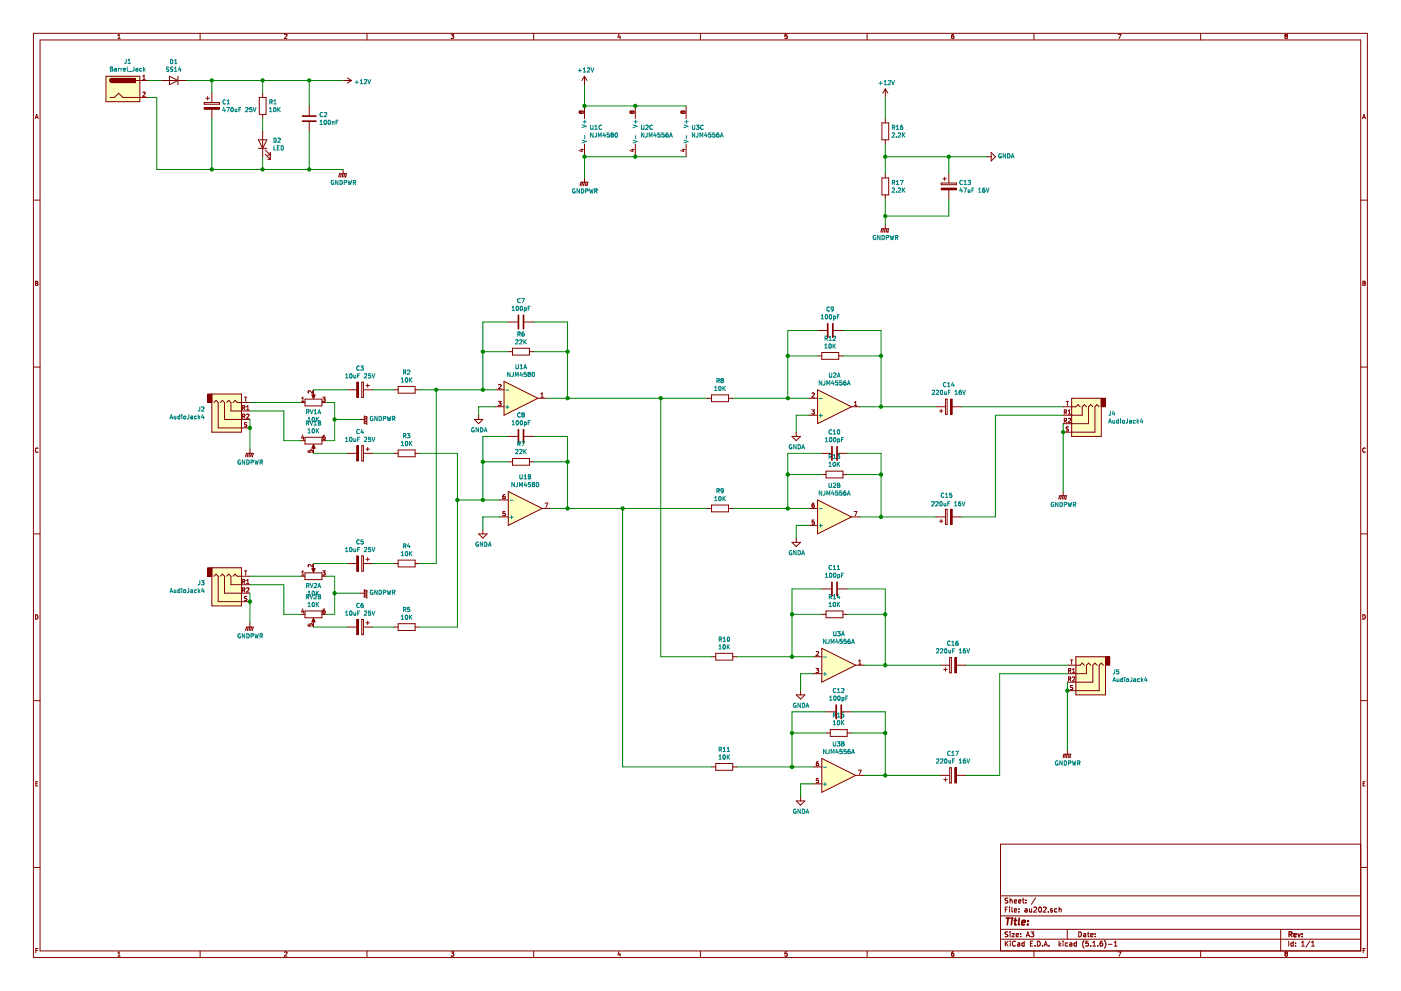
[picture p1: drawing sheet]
EESchema Schematic File Version 4
EELAYER 30 0
EELAYER END
$Descr A3 16535 11693
encoding utf-8
Sheet 1 1
Title ""
Date ""
Rev ""
Comp ""
Comment1 ""
Comment2 ""
Comment3 ""
Comment4 ""
$EndDescr
$Comp
L Device:D D1
U 1 1
P 2050 950
F 0 "D1" H 2050 733 50  0000 C CNN
F 1 "SS14" H 2050 824 50  0000 C CNN
F 2 "" H 2050 950 50  0001 C CNN
F 3 "~" H 2050 950 50  0001 C CNN
	1    2050 950 
	-1   0    0    1   
$EndComp
Wire Wire Line
	1750 950  1900 950 
Wire Wire Line
	1850 1150 1750 1150
$Comp
L Connector:Barrel_Jack J1
U 1 1
P 1450 1050
F 0 "J1" H 1507 1375 50  0000 C CNN
F 1 "Barrel_Jack" H 1507 1284 50  0000 C CNN
F 2 "" H 1500 1010 50  0001 C CNN
F 3 "~" H 1500 1010 50  0001 C CNN
	1    1450 1050
	1    0    0    -1  
$EndComp
$Comp
L Device:CP C1
U 1 1
P 2500 1250
F 0 "C1" H 2618 1296 50  0000 L CNN
F 1 "470uF 25V" H 2618 1205 50  0000 L CNN
F 2 "" H 2538 1100 50  0001 C CNN
F 3 "~" H 2500 1250 50  0001 C CNN
	1    2500 1250
	1    0    0    -1  
$EndComp
Wire Wire Line
	2200 950  2500 950 
Wire Wire Line
	2500 950  2500 1100
$Comp
L Device:R R1
U 1 1
P 3100 1250
F 0 "R1" H 3170 1296 50  0000 L CNN
F 1 "10K" H 3170 1205 50  0000 L CNN
F 2 "" V 3030 1250 50  0001 C CNN
F 3 "~" H 3100 1250 50  0001 C CNN
	1    3100 1250
	1    0    0    -1  
$EndComp
$Comp
L Device:LED D2
U 1 1
P 3100 1700
F 0 "D2" V 3139 1582 50  0000 R CNN
F 1 "LED" V 3048 1582 50  0000 R CNN
F 2 "" H 3100 1700 50  0001 C CNN
F 3 "~" H 3100 1700 50  0001 C CNN
	1    3100 1700
	0    -1   -1   0   
$EndComp
Wire Wire Line
	2500 1400 2500 2000
Wire Wire Line
	2500 2000 3100 2000
Wire Wire Line
	3100 1850 3100 2000
Wire Wire Line
	3100 1100 3100 950 
Wire Wire Line
	3100 950  2500 950 
Connection ~ 2500 950 
Wire Wire Line
	1850 1150 1850 2000
Wire Wire Line
	1850 2000 2500 2000
Connection ~ 2500 2000
$Comp
L power:GNDPWR #PWR04
U 1 1
P 4050 2000
F 0 "#PWR04" H 4050 1800 50  0001 C CNN
F 1 "GNDPWR" H 4054 1846 50  0000 C CNN
F 2 "" H 4050 1950 50  0001 C CNN
F 3 "" H 4050 1950 50  0001 C CNN
	1    4050 2000
	1    0    0    -1  
$EndComp
Wire Wire Line
	3100 1400 3100 1550
$Comp
L power:+12V #PWR03
U 1 1
P 4050 950
F 0 "#PWR03" H 4050 800 50  0001 C CNN
F 1 "+12V" V 4065 1078 50  0000 L CNN
F 2 "" H 4050 950 50  0001 C CNN
F 3 "" H 4050 950 50  0001 C CNN
	1    4050 950 
	0    1    1    0   
$EndComp
$Comp
L Connector:AudioJack4 J2
U 1 1
P 2750 4950
F 0 "J2" H 2421 4833 50  0000 R CNN
F 1 "AudioJack4" H 2421 4924 50  0000 R CNN
F 2 "" H 2750 4950 50  0001 C CNN
F 3 "~" H 2750 4950 50  0001 C CNN
	1    2750 4950
	1    0    0    1   
$EndComp
$Comp
L Device:R_POT_Dual_Separate RV1
U 1 1
P 3700 4750
F 0 "RV1" V 3585 4750 50  0000 C CNN
F 1 "10K" V 3494 4750 50  0000 C CNN
F 2 "" H 3700 4750 50  0001 C CNN
F 3 "~" H 3700 4750 50  0001 C CNN
	1    3700 4750
	0    -1   -1   0   
$EndComp
$Comp
L Device:R_POT_Dual_Separate RV1
U 2 1
P 3700 5200
F 0 "RV1" V 3493 5200 50  0000 C CNN
F 1 "10K" V 3584 5200 50  0000 C CNN
F 2 "" H 3700 5200 50  0001 C CNN
F 3 "~" H 3700 5200 50  0001 C CNN
	2    3700 5200
	0    -1   1    0   
$EndComp
$Comp
L Device:CP C3
U 1 1
P 4250 4600
F 0 "C3" V 3995 4600 50  0000 C CNN
F 1 "10uF 25V" V 4086 4600 50  0000 C CNN
F 2 "" H 4288 4450 50  0001 C CNN
F 3 "~" H 4250 4600 50  0001 C CNN
	1    4250 4600
	0    1    1    0   
$EndComp
$Comp
L Device:CP C4
U 1 1
P 4250 5350
F 0 "C4" V 3995 5350 50  0000 C CNN
F 1 "10uF 25V" V 4086 5350 50  0000 C CNN
F 2 "" H 4288 5200 50  0001 C CNN
F 3 "~" H 4250 5350 50  0001 C CNN
	1    4250 5350
	0    1    1    0   
$EndComp
Wire Wire Line
	2950 4950 2950 5050
Wire Wire Line
	2950 4750 3550 4750
Wire Wire Line
	3850 4750 3950 4750
Wire Wire Line
	3950 4750 3950 4950
Wire Wire Line
	3950 5200 3850 5200
Wire Wire Line
	3700 4600 4100 4600
Wire Wire Line
	3700 5350 4100 5350
$Comp
L power:GNDPWR #PWR01
U 1 1
P 2950 5300
F 0 "#PWR01" H 2950 5100 50  0001 C CNN
F 1 "GNDPWR" H 2954 5146 50  0000 C CNN
F 2 "" H 2950 5250 50  0001 C CNN
F 3 "" H 2950 5250 50  0001 C CNN
	1    2950 5300
	1    0    0    -1  
$EndComp
$Comp
L power:GNDPWR #PWR05
U 1 1
P 4250 4950
F 0 "#PWR05" H 4250 4750 50  0001 C CNN
F 1 "GNDPWR" V 4255 4842 50  0000 R CNN
F 2 "" H 4250 4900 50  0001 C CNN
F 3 "" H 4250 4900 50  0001 C CNN
	1    4250 4950
	0    -1   -1   0   
$EndComp
Wire Wire Line
	4250 4950 3950 4950
Connection ~ 3950 4950
Wire Wire Line
	3950 4950 3950 5200
Wire Wire Line
	2950 5300 2950 5050
Connection ~ 2950 5050
$Comp
L Device:R R2
U 1 1
P 4800 4600
F 0 "R2" V 4593 4600 50  0000 C CNN
F 1 "10K" V 4684 4600 50  0000 C CNN
F 2 "" V 4730 4600 50  0001 C CNN
F 3 "~" H 4800 4600 50  0001 C CNN
	1    4800 4600
	0    1    1    0   
$EndComp
$Comp
L Device:R R3
U 1 1
P 4800 5350
F 0 "R3" V 4593 5350 50  0000 C CNN
F 1 "10K" V 4684 5350 50  0000 C CNN
F 2 "" V 4730 5350 50  0001 C CNN
F 3 "~" H 4800 5350 50  0001 C CNN
	1    4800 5350
	0    1    1    0   
$EndComp
Wire Wire Line
	4400 4600 4650 4600
Wire Wire Line
	4400 5350 4650 5350
Wire Wire Line
	3550 5200 3350 5200
Wire Wire Line
	3350 5200 3350 4850
Wire Wire Line
	3350 4850 2950 4850
$Comp
L Amplifier_Operational:NJM4580 U1
U 1 1
P 6150 4700
F 0 "U1" H 6150 4333 50  0000 C CNN
F 1 "NJM4580" H 6150 4424 50  0000 C CNN
F 2 "" H 6150 4700 50  0001 C CNN
F 3 "http://www.njr.com/semicon/PDF/NJM4580_E.pdf" H 6150 4700 50  0001 C CNN
	1    6150 4700
	1    0    0    1   
$EndComp
$Comp
L Amplifier_Operational:NJM4580 U1
U 2 1
P 6200 6000
F 0 "U1" H 6200 5633 50  0000 C CNN
F 1 "NJM4580" H 6200 5724 50  0000 C CNN
F 2 "" H 6200 6000 50  0001 C CNN
F 3 "http://www.njr.com/semicon/PDF/NJM4580_E.pdf" H 6200 6000 50  0001 C CNN
	2    6200 6000
	1    0    0    1   
$EndComp
$Comp
L Amplifier_Operational:NJM4580 U1
U 3 1
P 7000 1550
F 0 "U1" H 6958 1596 50  0000 L CNN
F 1 "NJM4580" H 6958 1505 50  0000 L CNN
F 2 "" H 7000 1550 50  0001 C CNN
F 3 "http://www.njr.com/semicon/PDF/NJM4580_E.pdf" H 7000 1550 50  0001 C CNN
	3    7000 1550
	1    0    0    -1  
$EndComp
Wire Wire Line
	4950 4600 5150 4600
Wire Wire Line
	4950 5350 5400 5350
$Comp
L Connector:AudioJack4 J3
U 1 1
P 2750 7000
F 0 "J3" H 2421 6883 50  0000 R CNN
F 1 "AudioJack4" H 2421 6974 50  0000 R CNN
F 2 "" H 2750 7000 50  0001 C CNN
F 3 "~" H 2750 7000 50  0001 C CNN
	1    2750 7000
	1    0    0    1   
$EndComp
$Comp
L Device:R_POT_Dual_Separate RV2
U 1 1
P 3700 6800
F 0 "RV2" V 3585 6800 50  0000 C CNN
F 1 "10K" V 3494 6800 50  0000 C CNN
F 2 "" H 3700 6800 50  0001 C CNN
F 3 "~" H 3700 6800 50  0001 C CNN
	1    3700 6800
	0    -1   -1   0   
$EndComp
$Comp
L Device:R_POT_Dual_Separate RV2
U 2 1
P 3700 7250
F 0 "RV2" V 3493 7250 50  0000 C CNN
F 1 "10K" V 3584 7250 50  0000 C CNN
F 2 "" H 3700 7250 50  0001 C CNN
F 3 "~" H 3700 7250 50  0001 C CNN
	2    3700 7250
	0    -1   1    0   
$EndComp
$Comp
L Device:CP C5
U 1 1
P 4250 6650
F 0 "C5" V 3995 6650 50  0000 C CNN
F 1 "10uF 25V" V 4086 6650 50  0000 C CNN
F 2 "" H 4288 6500 50  0001 C CNN
F 3 "~" H 4250 6650 50  0001 C CNN
	1    4250 6650
	0    1    1    0   
$EndComp
$Comp
L Device:CP C6
U 1 1
P 4250 7400
F 0 "C6" V 3995 7400 50  0000 C CNN
F 1 "10uF 25V" V 4086 7400 50  0000 C CNN
F 2 "" H 4288 7250 50  0001 C CNN
F 3 "~" H 4250 7400 50  0001 C CNN
	1    4250 7400
	0    1    1    0   
$EndComp
Wire Wire Line
	2950 7000 2950 7100
Wire Wire Line
	2950 6800 3550 6800
Wire Wire Line
	3850 6800 3950 6800
Wire Wire Line
	3950 6800 3950 7000
Wire Wire Line
	3950 7250 3850 7250
Wire Wire Line
	3700 6650 4100 6650
Wire Wire Line
	3700 7400 4100 7400
$Comp
L power:GNDPWR #PWR02
U 1 1
P 2950 7350
F 0 "#PWR02" H 2950 7150 50  0001 C CNN
F 1 "GNDPWR" H 2954 7196 50  0000 C CNN
F 2 "" H 2950 7300 50  0001 C CNN
F 3 "" H 2950 7300 50  0001 C CNN
	1    2950 7350
	1    0    0    -1  
$EndComp
$Comp
L power:GNDPWR #PWR06
U 1 1
P 4250 7000
F 0 "#PWR06" H 4250 6800 50  0001 C CNN
F 1 "GNDPWR" V 4255 6892 50  0000 R CNN
F 2 "" H 4250 6950 50  0001 C CNN
F 3 "" H 4250 6950 50  0001 C CNN
	1    4250 7000
	0    -1   -1   0   
$EndComp
Wire Wire Line
	4250 7000 3950 7000
Connection ~ 3950 7000
Wire Wire Line
	3950 7000 3950 7250
Wire Wire Line
	2950 7350 2950 7100
Connection ~ 2950 7100
$Comp
L Device:R R4
U 1 1
P 4800 6650
F 0 "R4" V 4593 6650 50  0000 C CNN
F 1 "10K" V 4684 6650 50  0000 C CNN
F 2 "" V 4730 6650 50  0001 C CNN
F 3 "~" H 4800 6650 50  0001 C CNN
	1    4800 6650
	0    1    1    0   
$EndComp
$Comp
L Device:R R5
U 1 1
P 4800 7400
F 0 "R5" V 4593 7400 50  0000 C CNN
F 1 "10K" V 4684 7400 50  0000 C CNN
F 2 "" V 4730 7400 50  0001 C CNN
F 3 "~" H 4800 7400 50  0001 C CNN
	1    4800 7400
	0    1    1    0   
$EndComp
Wire Wire Line
	4400 6650 4650 6650
Wire Wire Line
	4400 7400 4650 7400
Wire Wire Line
	3550 7250 3350 7250
Wire Wire Line
	3350 7250 3350 6900
Wire Wire Line
	3350 6900 2950 6900
Wire Wire Line
	4950 6650 5150 6650
Wire Wire Line
	5150 6650 5150 4600
Connection ~ 5150 4600
Wire Wire Line
	5150 4600 5700 4600
Wire Wire Line
	4950 7400 5400 7400
Wire Wire Line
	5400 7400 5400 5900
$Comp
L Device:R R16
U 1 1
P 10450 1550
F 0 "R16" H 10520 1596 50  0000 L CNN
F 1 "2.2K" H 10520 1505 50  0000 L CNN
F 2 "" V 10380 1550 50  0001 C CNN
F 3 "~" H 10450 1550 50  0001 C CNN
	1    10450 1550
	1    0    0    -1  
$EndComp
$Comp
L Device:R R17
U 1 1
P 10450 2200
F 0 "R17" H 10520 2246 50  0000 L CNN
F 1 "2.2K" H 10520 2155 50  0000 L CNN
F 2 "" V 10380 2200 50  0001 C CNN
F 3 "~" H 10450 2200 50  0001 C CNN
	1    10450 2200
	1    0    0    -1  
$EndComp
Wire Wire Line
	10450 1700 10450 1850
$Comp
L power:GNDPWR #PWR016
U 1 1
P 10450 2650
F 0 "#PWR016" H 10450 2450 50  0001 C CNN
F 1 "GNDPWR" H 10454 2496 50  0000 C CNN
F 2 "" H 10450 2600 50  0001 C CNN
F 3 "" H 10450 2600 50  0001 C CNN
	1    10450 2650
	1    0    0    -1  
$EndComp
$Comp
L power:+12V #PWR015
U 1 1
P 10450 1150
F 0 "#PWR015" H 10450 1000 50  0001 C CNN
F 1 "+12V" H 10465 1323 50  0000 C CNN
F 2 "" H 10450 1150 50  0001 C CNN
F 3 "" H 10450 1150 50  0001 C CNN
	1    10450 1150
	1    0    0    -1  
$EndComp
Wire Wire Line
	10450 1150 10450 1400
Wire Wire Line
	10450 2350 10450 2550
$Comp
L Device:CP C13
U 1 1
P 11200 2200
F 0 "C13" H 11318 2246 50  0000 L CNN
F 1 "47uF 16V" H 11318 2155 50  0000 L CNN
F 2 "" H 11238 2050 50  0001 C CNN
F 3 "~" H 11200 2200 50  0001 C CNN
	1    11200 2200
	1    0    0    -1  
$EndComp
Wire Wire Line
	11200 2550 10450 2550
Connection ~ 10450 2550
Wire Wire Line
	10450 2550 10450 2650
Wire Wire Line
	11200 2350 11200 2550
Wire Wire Line
	11200 2050 11200 1850
Wire Wire Line
	11200 1850 10450 1850
Connection ~ 10450 1850
Wire Wire Line
	10450 1850 10450 2050
$Comp
L power:GNDA #PWR017
U 1 1
P 11650 1850
F 0 "#PWR017" H 11650 1600 50  0001 C CNN
F 1 "GNDA" V 11655 1722 50  0000 R CNN
F 2 "" H 11650 1850 50  0001 C CNN
F 3 "" H 11650 1850 50  0001 C CNN
	1    11650 1850
	0    -1   -1   0   
$EndComp
Wire Wire Line
	11650 1850 11200 1850
Connection ~ 11200 1850
$Comp
L power:GNDA #PWR07
U 1 1
P 5650 4900
F 0 "#PWR07" H 5650 4650 50  0001 C CNN
F 1 "GNDA" H 5655 4727 50  0000 C CNN
F 2 "" H 5650 4900 50  0001 C CNN
F 3 "" H 5650 4900 50  0001 C CNN
	1    5650 4900
	1    0    0    -1  
$EndComp
$Comp
L power:GNDA #PWR08
U 1 1
P 5700 6250
F 0 "#PWR08" H 5700 6000 50  0001 C CNN
F 1 "GNDA" H 5705 6077 50  0000 C CNN
F 2 "" H 5700 6250 50  0001 C CNN
F 3 "" H 5700 6250 50  0001 C CNN
	1    5700 6250
	1    0    0    -1  
$EndComp
Wire Wire Line
	5650 4900 5650 4800
Wire Wire Line
	5650 4800 5850 4800
$Comp
L Device:C C2
U 1 1
P 3650 1400
F 0 "C2" H 3765 1446 50  0000 L CNN
F 1 "100nF" H 3765 1355 50  0000 L CNN
F 2 "" H 3688 1250 50  0001 C CNN
F 3 "~" H 3650 1400 50  0001 C CNN
	1    3650 1400
	1    0    0    -1  
$EndComp
Wire Wire Line
	3100 950  3650 950 
Connection ~ 3100 950 
Wire Wire Line
	3650 1250 3650 950 
Connection ~ 3650 950 
Wire Wire Line
	3650 950  4050 950 
Wire Wire Line
	3100 2000 3650 2000
Connection ~ 3100 2000
Wire Wire Line
	3650 2000 3650 1550
Connection ~ 3650 2000
Wire Wire Line
	3650 2000 4050 2000
Wire Wire Line
	5900 5900 5700 5900
Connection ~ 5400 5900
Wire Wire Line
	5400 5900 5400 5350
Wire Wire Line
	5900 6100 5700 6100
Wire Wire Line
	5700 6100 5700 6250
$Comp
L Device:R R6
U 1 1
P 6150 4150
F 0 "R6" V 5943 4150 50  0000 C CNN
F 1 "22K" V 6034 4150 50  0000 C CNN
F 2 "" V 6080 4150 50  0001 C CNN
F 3 "~" H 6150 4150 50  0001 C CNN
	1    6150 4150
	0    1    1    0   
$EndComp
$Comp
L Device:R R7
U 1 1
P 6150 5450
F 0 "R7" V 6357 5450 50  0000 C CNN
F 1 "22K" V 6266 5450 50  0000 C CNN
F 2 "" V 6080 5450 50  0001 C CNN
F 3 "~" H 6150 5450 50  0001 C CNN
	1    6150 5450
	0    -1   -1   0   
$EndComp
$Comp
L Device:C C7
U 1 1
P 6150 3800
F 0 "C7" V 5898 3800 50  0000 C CNN
F 1 "100pF" V 5989 3800 50  0000 C CNN
F 2 "" H 6188 3650 50  0001 C CNN
F 3 "~" H 6150 3800 50  0001 C CNN
	1    6150 3800
	0    1    1    0   
$EndComp
$Comp
L Device:C C8
U 1 1
P 6150 5150
F 0 "C8" V 5898 5150 50  0000 C CNN
F 1 "100pF" V 5989 5150 50  0000 C CNN
F 2 "" H 6188 5000 50  0001 C CNN
F 3 "~" H 6150 5150 50  0001 C CNN
	1    6150 5150
	0    1    1    0   
$EndComp
Wire Wire Line
	6000 5450 5700 5450
Wire Wire Line
	5700 5450 5700 5900
Connection ~ 5700 5900
Wire Wire Line
	5700 5900 5400 5900
Wire Wire Line
	6300 5450 6700 5450
Wire Wire Line
	6700 6000 6500 6000
Wire Wire Line
	6300 5150 6700 5150
Wire Wire Line
	6700 5150 6700 5450
Connection ~ 6700 5450
Wire Wire Line
	6700 5450 6700 6000
Wire Wire Line
	6000 5150 5700 5150
Wire Wire Line
	5700 5150 5700 5450
Connection ~ 5700 5450
Wire Wire Line
	6300 4150 6700 4150
Wire Wire Line
	6000 4150 5700 4150
Connection ~ 5700 4600
Wire Wire Line
	5700 4600 5850 4600
Wire Wire Line
	6000 3800 5700 3800
Wire Wire Line
	5700 3800 5700 4150
Connection ~ 5700 4150
Wire Wire Line
	5700 4150 5700 4600
Wire Wire Line
	6300 3800 6700 3800
Wire Wire Line
	6700 3800 6700 4150
$Comp
L Amplifier_Operational:NJM4556A U2
U 1 1
P 9850 4800
F 0 "U2" H 9850 4433 50  0000 C CNN
F 1 "NJM4556A" H 9850 4524 50  0000 C CNN
F 2 "" H 9850 4800 50  0001 C CNN
F 3 "http://www.njr.com/semicon/PDF/NJM4556A_E.pdf" H 9850 4800 50  0001 C CNN
	1    9850 4800
	1    0    0    1   
$EndComp
$Comp
L Amplifier_Operational:NJM4556A U2
U 2 1
P 9850 6100
F 0 "U2" H 9850 5733 50  0000 C CNN
F 1 "NJM4556A" H 9850 5824 50  0000 C CNN
F 2 "" H 9850 6100 50  0001 C CNN
F 3 "http://www.njr.com/semicon/PDF/NJM4556A_E.pdf" H 9850 6100 50  0001 C CNN
	2    9850 6100
	1    0    0    1   
$EndComp
$Comp
L Amplifier_Operational:NJM4556A U2
U 3 1
P 7600 1550
F 0 "U2" H 7558 1596 50  0000 L CNN
F 1 "NJM4556A" H 7558 1505 50  0000 L CNN
F 2 "" H 7600 1550 50  0001 C CNN
F 3 "http://www.njr.com/semicon/PDF/NJM4556A_E.pdf" H 7600 1550 50  0001 C CNN
	3    7600 1550
	1    0    0    -1  
$EndComp
$Comp
L Device:R R8
U 1 1
P 8500 4700
F 0 "R8" V 8293 4700 50  0000 C CNN
F 1 "10K" V 8384 4700 50  0000 C CNN
F 2 "" V 8430 4700 50  0001 C CNN
F 3 "~" H 8500 4700 50  0001 C CNN
	1    8500 4700
	0    1    1    0   
$EndComp
$Comp
L Device:R R9
U 1 1
P 8500 6000
F 0 "R9" V 8293 6000 50  0000 C CNN
F 1 "10K" V 8384 6000 50  0000 C CNN
F 2 "" V 8430 6000 50  0001 C CNN
F 3 "~" H 8500 6000 50  0001 C CNN
	1    8500 6000
	0    1    1    0   
$EndComp
Wire Wire Line
	9550 4700 9300 4700
$Comp
L power:GNDA #PWR011
U 1 1
P 9400 5100
F 0 "#PWR011" H 9400 4850 50  0001 C CNN
F 1 "GNDA" H 9405 4927 50  0000 C CNN
F 2 "" H 9400 5100 50  0001 C CNN
F 3 "" H 9400 5100 50  0001 C CNN
	1    9400 5100
	1    0    0    -1  
$EndComp
$Comp
L power:GNDA #PWR012
U 1 1
P 9400 6350
F 0 "#PWR012" H 9400 6100 50  0001 C CNN
F 1 "GNDA" H 9405 6177 50  0000 C CNN
F 2 "" H 9400 6350 50  0001 C CNN
F 3 "" H 9400 6350 50  0001 C CNN
	1    9400 6350
	1    0    0    -1  
$EndComp
Wire Wire Line
	9550 6200 9400 6200
Wire Wire Line
	9400 6200 9400 6350
Wire Wire Line
	9550 4900 9400 4900
Wire Wire Line
	9400 4900 9400 5100
$Comp
L Device:R R12
U 1 1
P 9800 4200
F 0 "R12" V 9593 4200 50  0000 C CNN
F 1 "10K" V 9684 4200 50  0000 C CNN
F 2 "" V 9730 4200 50  0001 C CNN
F 3 "~" H 9800 4200 50  0001 C CNN
	1    9800 4200
	0    1    1    0   
$EndComp
$Comp
L Device:R R13
U 1 1
P 9850 5600
F 0 "R13" V 10057 5600 50  0000 C CNN
F 1 "10K" V 9966 5600 50  0000 C CNN
F 2 "" V 9780 5600 50  0001 C CNN
F 3 "~" H 9850 5600 50  0001 C CNN
	1    9850 5600
	0    -1   -1   0   
$EndComp
$Comp
L Device:C C9
U 1 1
P 9800 3900
F 0 "C9" V 9548 3900 50  0000 C CNN
F 1 "100pF" V 9639 3900 50  0000 C CNN
F 2 "" H 9838 3750 50  0001 C CNN
F 3 "~" H 9800 3900 50  0001 C CNN
	1    9800 3900
	0    1    1    0   
$EndComp
$Comp
L Device:C C10
U 1 1
P 9850 5350
F 0 "C10" V 9598 5350 50  0000 C CNN
F 1 "100pF" V 9689 5350 50  0000 C CNN
F 2 "" H 9888 5200 50  0001 C CNN
F 3 "~" H 9850 5350 50  0001 C CNN
	1    9850 5350
	0    1    1    0   
$EndComp
Wire Wire Line
	9700 5600 9300 5600
Wire Wire Line
	9300 5600 9300 6000
Wire Wire Line
	9300 6000 9550 6000
Wire Wire Line
	9700 5350 9300 5350
Wire Wire Line
	9300 5350 9300 5600
Connection ~ 9300 5600
Wire Wire Line
	10400 5350 10400 5600
Wire Wire Line
	10000 5600 10400 5600
Connection ~ 10400 5600
Wire Wire Line
	10400 5600 10400 6100
Wire Wire Line
	10000 5350 10400 5350
Wire Wire Line
	9950 4200 10400 4200
Wire Wire Line
	10400 4200 10400 4800
Wire Wire Line
	10400 4800 10150 4800
Wire Wire Line
	9950 3900 10400 3900
Wire Wire Line
	10400 3900 10400 4200
Connection ~ 10400 4200
Wire Wire Line
	9650 3900 9300 3900
Wire Wire Line
	9300 3900 9300 4200
Wire Wire Line
	9650 4200 9300 4200
Connection ~ 9300 4200
Wire Wire Line
	9300 4200 9300 4700
$Comp
L Device:CP C14
U 1 1
P 11200 4800
F 0 "C14" V 11455 4800 50  0000 C CNN
F 1 "220uF 16V" V 11364 4800 50  0000 C CNN
F 2 "" H 11238 4650 50  0001 C CNN
F 3 "~" H 11200 4800 50  0001 C CNN
	1    11200 4800
	0    -1   -1   0   
$EndComp
$Comp
L Connector:AudioJack4 J4
U 1 1
P 12750 5000
F 0 "J4" H 12420 4883 50  0000 R CNN
F 1 "AudioJack4" H 12420 4974 50  0000 R CNN
F 2 "" H 12750 5000 50  0001 C CNN
F 3 "~" H 12750 5000 50  0001 C CNN
	1    12750 5000
	-1   0    0    1   
$EndComp
Wire Wire Line
	10400 4800 11050 4800
Connection ~ 10400 4800
Wire Wire Line
	11350 4800 12550 4800
Wire Wire Line
	12550 4900 11750 4900
Wire Wire Line
	11750 4900 11750 6100
Wire Wire Line
	11750 6100 11350 6100
Wire Wire Line
	10150 6100 10400 6100
Connection ~ 10400 6100
Wire Wire Line
	10400 6100 11050 6100
Wire Wire Line
	12550 5000 12550 5100
$Comp
L power:GNDPWR #PWR018
U 1 1
P 12550 5800
F 0 "#PWR018" H 12550 5600 50  0001 C CNN
F 1 "GNDPWR" H 12554 5646 50  0000 C CNN
F 2 "" H 12550 5750 50  0001 C CNN
F 3 "" H 12550 5750 50  0001 C CNN
	1    12550 5800
	1    0    0    -1  
$EndComp
Wire Wire Line
	12550 5800 12550 5100
Connection ~ 12550 5100
Wire Wire Line
	9300 6000 8650 6000
Connection ~ 9300 6000
Wire Wire Line
	8350 6000 7350 6000
Connection ~ 6700 6000
Wire Wire Line
	8650 4700 9300 4700
Connection ~ 9300 4700
Wire Wire Line
	6450 4700 6700 4700
Wire Wire Line
	6700 4700 6700 4150
Connection ~ 6700 4150
Wire Wire Line
	6700 4700 7800 4700
Connection ~ 6700 4700
$Comp
L Amplifier_Operational:NJM4556A U3
U 1 1
P 9900 7850
F 0 "U3" H 9900 7483 50  0000 C CNN
F 1 "NJM4556A" H 9900 7574 50  0000 C CNN
F 2 "" H 9900 7850 50  0001 C CNN
F 3 "http://www.njr.com/semicon/PDF/NJM4556A_E.pdf" H 9900 7850 50  0001 C CNN
	1    9900 7850
	1    0    0    1   
$EndComp
$Comp
L Amplifier_Operational:NJM4556A U3
U 2 1
P 9900 9150
F 0 "U3" H 9900 8783 50  0000 C CNN
F 1 "NJM4556A" H 9900 8874 50  0000 C CNN
F 2 "" H 9900 9150 50  0001 C CNN
F 3 "http://www.njr.com/semicon/PDF/NJM4556A_E.pdf" H 9900 9150 50  0001 C CNN
	2    9900 9150
	1    0    0    1   
$EndComp
Wire Wire Line
	9600 7750 9350 7750
$Comp
L power:GNDA #PWR013
U 1 1
P 9450 8150
F 0 "#PWR013" H 9450 7900 50  0001 C CNN
F 1 "GNDA" H 9455 7977 50  0000 C CNN
F 2 "" H 9450 8150 50  0001 C CNN
F 3 "" H 9450 8150 50  0001 C CNN
	1    9450 8150
	1    0    0    -1  
$EndComp
$Comp
L power:GNDA #PWR014
U 1 1
P 9450 9400
F 0 "#PWR014" H 9450 9150 50  0001 C CNN
F 1 "GNDA" H 9455 9227 50  0000 C CNN
F 2 "" H 9450 9400 50  0001 C CNN
F 3 "" H 9450 9400 50  0001 C CNN
	1    9450 9400
	1    0    0    -1  
$EndComp
Wire Wire Line
	9600 9250 9450 9250
Wire Wire Line
	9450 9250 9450 9400
Wire Wire Line
	9600 7950 9450 7950
Wire Wire Line
	9450 7950 9450 8150
$Comp
L Device:R R14
U 1 1
P 9850 7250
F 0 "R14" V 9643 7250 50  0000 C CNN
F 1 "10K" V 9734 7250 50  0000 C CNN
F 2 "" V 9780 7250 50  0001 C CNN
F 3 "~" H 9850 7250 50  0001 C CNN
	1    9850 7250
	0    1    1    0   
$EndComp
$Comp
L Device:R R15
U 1 1
P 9900 8650
F 0 "R15" V 10107 8650 50  0000 C CNN
F 1 "10K" V 10016 8650 50  0000 C CNN
F 2 "" V 9830 8650 50  0001 C CNN
F 3 "~" H 9900 8650 50  0001 C CNN
	1    9900 8650
	0    -1   -1   0   
$EndComp
$Comp
L Device:C C11
U 1 1
P 9850 6950
F 0 "C11" V 9598 6950 50  0000 C CNN
F 1 "100pF" V 9689 6950 50  0000 C CNN
F 2 "" H 9888 6800 50  0001 C CNN
F 3 "~" H 9850 6950 50  0001 C CNN
	1    9850 6950
	0    1    1    0   
$EndComp
$Comp
L Device:C C12
U 1 1
P 9900 8400
F 0 "C12" V 9648 8400 50  0000 C CNN
F 1 "100pF" V 9739 8400 50  0000 C CNN
F 2 "" H 9938 8250 50  0001 C CNN
F 3 "~" H 9900 8400 50  0001 C CNN
	1    9900 8400
	0    1    1    0   
$EndComp
Wire Wire Line
	9750 8650 9350 8650
Wire Wire Line
	9350 8650 9350 9050
Wire Wire Line
	9350 9050 9600 9050
Wire Wire Line
	9750 8400 9350 8400
Wire Wire Line
	9350 8400 9350 8650
Connection ~ 9350 8650
Wire Wire Line
	10450 8400 10450 8650
Wire Wire Line
	10050 8650 10450 8650
Connection ~ 10450 8650
Wire Wire Line
	10450 8650 10450 9150
Wire Wire Line
	10050 8400 10450 8400
Wire Wire Line
	10000 7250 10450 7250
Wire Wire Line
	10450 7250 10450 7850
Wire Wire Line
	10450 7850 10200 7850
Wire Wire Line
	10000 6950 10450 6950
Wire Wire Line
	10450 6950 10450 7250
Connection ~ 10450 7250
Wire Wire Line
	9700 6950 9350 6950
Wire Wire Line
	9350 6950 9350 7250
Wire Wire Line
	9700 7250 9350 7250
Connection ~ 9350 7250
Wire Wire Line
	9350 7250 9350 7750
$Comp
L Device:CP C16
U 1 1
P 11250 7850
F 0 "C16" V 11505 7850 50  0000 C CNN
F 1 "220uF 16V" V 11414 7850 50  0000 C CNN
F 2 "" H 11288 7700 50  0001 C CNN
F 3 "~" H 11250 7850 50  0001 C CNN
	1    11250 7850
	0    -1   -1   0   
$EndComp
$Comp
L Device:CP C17
U 1 1
P 11250 9150
F 0 "C17" V 11505 9150 50  0000 C CNN
F 1 "220uF 16V" V 11414 9150 50  0000 C CNN
F 2 "" H 11288 9000 50  0001 C CNN
F 3 "~" H 11250 9150 50  0001 C CNN
	1    11250 9150
	0    -1   -1   0   
$EndComp
$Comp
L Connector:AudioJack4 J5
U 1 1
P 12800 8050
F 0 "J5" H 12470 7933 50  0000 R CNN
F 1 "AudioJack4" H 12470 8024 50  0000 R CNN
F 2 "" H 12800 8050 50  0001 C CNN
F 3 "~" H 12800 8050 50  0001 C CNN
	1    12800 8050
	-1   0    0    1   
$EndComp
Wire Wire Line
	10450 7850 11100 7850
Connection ~ 10450 7850
Wire Wire Line
	11400 7850 12600 7850
Wire Wire Line
	12600 7950 11800 7950
Wire Wire Line
	11800 7950 11800 9150
Wire Wire Line
	11800 9150 11400 9150
Wire Wire Line
	10200 9150 10450 9150
Connection ~ 10450 9150
Wire Wire Line
	10450 9150 11100 9150
Wire Wire Line
	12600 8050 12600 8150
$Comp
L power:GNDPWR #PWR019
U 1 1
P 12600 8850
F 0 "#PWR019" H 12600 8650 50  0001 C CNN
F 1 "GNDPWR" H 12604 8696 50  0000 C CNN
F 2 "" H 12600 8800 50  0001 C CNN
F 3 "" H 12600 8800 50  0001 C CNN
	1    12600 8850
	1    0    0    -1  
$EndComp
Wire Wire Line
	12600 8850 12600 8150
Connection ~ 12600 8150
Wire Wire Line
	9350 9050 8700 9050
Connection ~ 9350 9050
Wire Wire Line
	8700 7750 9350 7750
Connection ~ 9350 7750
$Comp
L Amplifier_Operational:NJM4556A U3
U 3 1
P 8200 1550
F 0 "U3" H 8158 1596 50  0000 L CNN
F 1 "NJM4556A" H 8158 1505 50  0000 L CNN
F 2 "" H 8200 1550 50  0001 C CNN
F 3 "http://www.njr.com/semicon/PDF/NJM4556A_E.pdf" H 8200 1550 50  0001 C CNN
	3    8200 1550
	1    0    0    -1  
$EndComp
$Comp
L Device:R R10
U 1 1
P 8550 7750
F 0 "R10" V 8343 7750 50  0000 C CNN
F 1 "10K" V 8434 7750 50  0000 C CNN
F 2 "" V 8480 7750 50  0001 C CNN
F 3 "~" H 8550 7750 50  0001 C CNN
	1    8550 7750
	0    1    1    0   
$EndComp
$Comp
L Device:R R11
U 1 1
P 8550 9050
F 0 "R11" V 8343 9050 50  0000 C CNN
F 1 "10K" V 8434 9050 50  0000 C CNN
F 2 "" V 8480 9050 50  0001 C CNN
F 3 "~" H 8550 9050 50  0001 C CNN
	1    8550 9050
	0    1    1    0   
$EndComp
Wire Wire Line
	8400 7750 7800 7750
Wire Wire Line
	7800 7750 7800 4700
Connection ~ 7800 4700
Wire Wire Line
	7800 4700 8350 4700
Wire Wire Line
	7350 6000 7350 9050
Wire Wire Line
	7350 9050 8400 9050
Connection ~ 7350 6000
Wire Wire Line
	7350 6000 6700 6000
Wire Wire Line
	6900 1250 7500 1250
Connection ~ 7500 1250
Wire Wire Line
	7500 1250 8100 1250
Wire Wire Line
	8100 1850 7500 1850
Connection ~ 7500 1850
Wire Wire Line
	7500 1850 6900 1850
$Comp
L power:GNDPWR #PWR010
U 1 1
P 6900 2100
F 0 "#PWR010" H 6900 1900 50  0001 C CNN
F 1 "GNDPWR" H 6904 1946 50  0000 C CNN
F 2 "" H 6900 2050 50  0001 C CNN
F 3 "" H 6900 2050 50  0001 C CNN
	1    6900 2100
	1    0    0    -1  
$EndComp
$Comp
L power:+12V #PWR09
U 1 1
P 6900 1000
F 0 "#PWR09" H 6900 850 50  0001 C CNN
F 1 "+12V" H 6915 1173 50  0000 C CNN
F 2 "" H 6900 1000 50  0001 C CNN
F 3 "" H 6900 1000 50  0001 C CNN
	1    6900 1000
	1    0    0    -1  
$EndComp
Wire Wire Line
	6900 1000 6900 1250
Connection ~ 6900 1250
Wire Wire Line
	6900 1850 6900 2100
Connection ~ 6900 1850
$Comp
L Device:CP C15
U 1 1
P 11200 6100
F 0 "C15" V 11450 6050 50  0000 L CNN
F 1 "220uF 16V" V 11350 5900 50  0000 L CNN
F 2 "" H 11238 5950 50  0001 C CNN
F 3 "~" H 11200 6100 50  0001 C CNN
	1    11200 6100
	0    -1   -1   0   
$EndComp
$EndSCHEMATC
